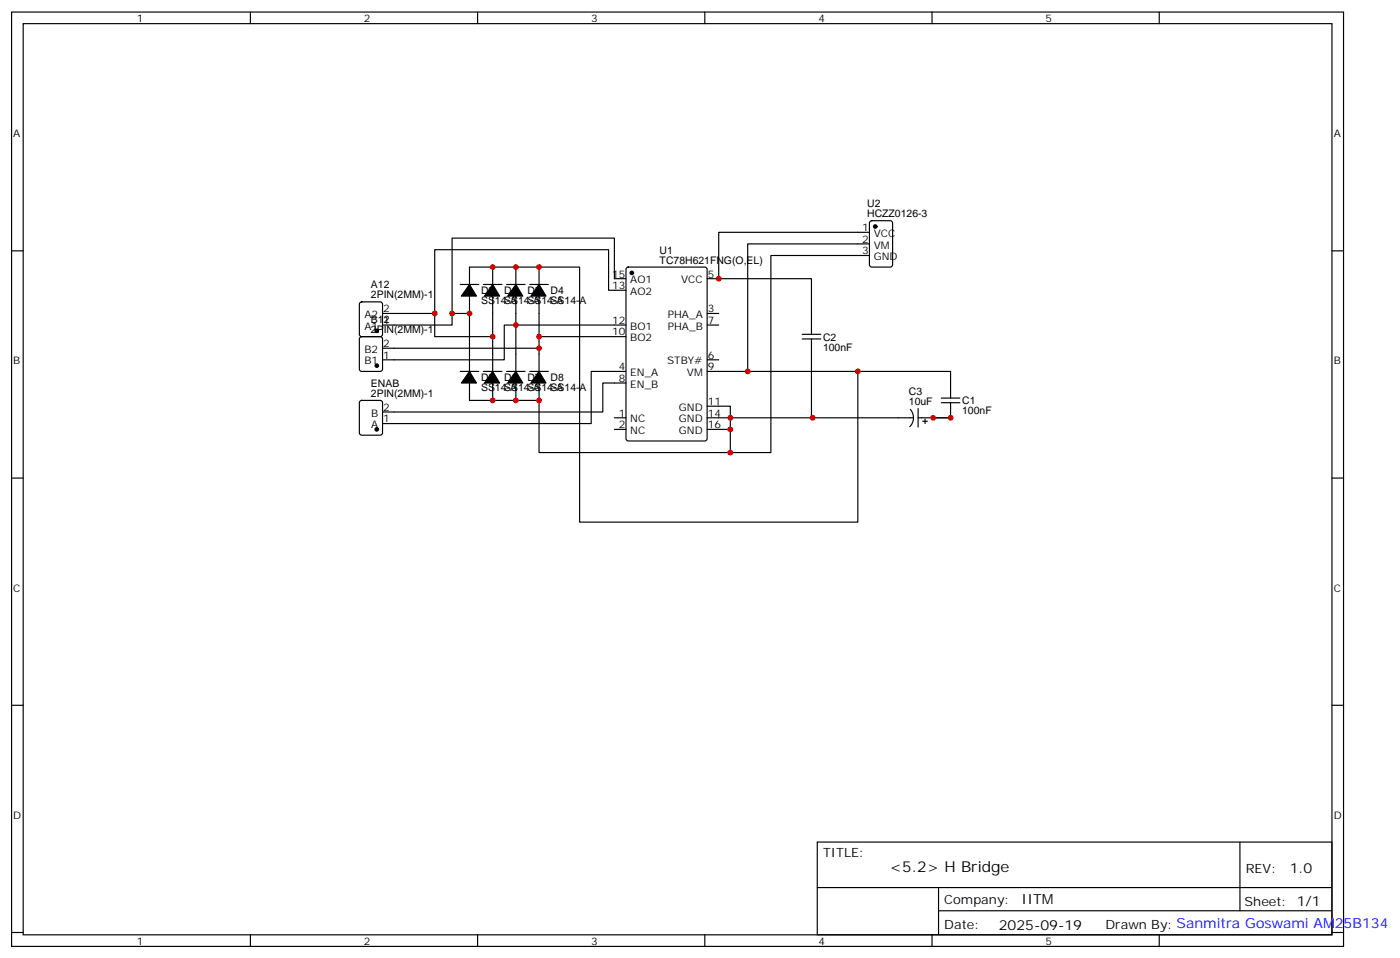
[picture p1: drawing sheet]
<svg xmlns="http://www.w3.org/2000/svg" width="426mm" height="292mm" viewBox="0 0 426 292" stroke-linecap="round" stroke-linejoin="round" font-family="sans-serif">
<g fill="none" stroke="#000" stroke-width=".35">
<path d="M3.5 3.7h405.4v284.3h-405.4zM7.1 7.2h398.2v277.3h-398.2zM76.2 3.7v3.5M145.3 3.7v3.5M214.5 3.7v3.5M283.6 3.7v3.5M352.8 3.7v3.5M3.5 76.3h3.6M264.6 70.7h-45.9v14.1h28.2v16.9M264.6 74.2h-37.1v38.8M264.6 77.8h-30v59.9h-12.4M264.8 67.4l.5-.2h5.6l.7 .4v13l-.4 .6-5.9 .1-.7-.5v-12.9z"/>
<path d="M405.3 76.3h3.6M109.6 92.1l.5-.2h5.6l.7 .4v9.4l-.4 .7h-5.9l-.7-.4v-9.4zM116.4 95.4h15.9M137.6 95.4v3.5h-21.2M140.1 86.6h5.6M142.9 86.6v-5.3h33.5v77.6h84.7v-45.9M142.9 90.1v5.3M147.1 86.6h5.7M149.9 81.3v5.3M149.9 90.1v22.9M154.2 86.6h5.6M157 81.3v5.3"/>
<path d="M157 90.1v22.9M161.2 86.6h5.7M164 81.3v5.3M164 90.1v22.9M190.5 84.8h-3.5v-12.3h-49.4v22.9h5.3v17.6M190.5 88.3h-5.3v-12.3h-52.9v26.4h17.6M190.5 98.9h-37v10.6h-37.1M190.7 81.5l.5-.2h23.3l.6 .4 .1 51.8-.5 .6-23.5 .1-.6-.5-.1-51.7zM215.2 98.9h3.5M215.2 95.4h3.5M215.2 84.8h3.5M109.6 102.7l.5-.3h5.6l.7 .5v9.4l-.4 .7h-5.9l-.7-.4v-9.4z"/>
<path d="M116.4 106h47.6M140.1 113h5.6M142.9 116.6v5.2h21.1v15.9h58.2v-7M147.1 113h5.7M149.9 116.6v5.2M154.2 113h5.6M157 116.6v5.2M161.2 113h5.7M164 116.6v5.2M164 102.4h26.5M190.5 113h-10.6v15.9h-63.5M190.5 116.6h-7.1v8.8h-67"/>
<path d="M215.2 113h74.1v8.1M215.2 109.5h3.5M244.1 103.2h5.7M244.1 101.7h5.7M246.9 103.2v23.9h31.1M109.6 122.1l.5-.3h5.6l.7 .5v9.4l-.4 .7h-5.9l-.7-.4v-9.4zM187 127.1h3.5M187 130.7h3.5M215.2 123.6h7v7.1h-7M215.2 127.1h32.1M277 124.6a3.8 3.8 0 0 1-.1 5.2M279.4 124.3v5.7"/>
<path d="M280.8 128.2h1.4M281.5 127.5v1.4M286.5 122.6h5.6M286.5 121.1h5.6M289.3 122.6v4.5h-9.9M3.5 145.5h3.6M405.3 145.5h3.6M3.5 214.6h3.6M405.3 214.6h3.6M248.7 256.3h156.6v28.2h-156.6zM377.3 256.3v20.9M248.7 270.1h156.5"/>
<path d="M285.6 277.2h119.6M285.6 270.1v14.1M3.5 283.8h3.6M76.2 284.5v3.5M145.3 284.5v3.5M214.5 284.5v3.5M283.6 284.5v3.5M352.8 284.5v3.5M405.3 283.8h3.6"/>
</g>
<g fill="#000" stroke="#000" stroke-width=".35">
<path d="M142.9 86.6l2.1 3.5h-4.6zM149.9 86.6l2.1 3.5h-4.5zM157 86.6l2.1 3.5h-4.6zM164 86.6l2.2 3.5h-4.6zM142.9 113l2.1 3.6h-4.6zM149.9 113l2.1 3.6h-4.5zM157 113l2.1 3.6h-4.6zM164 113l2.2 3.6h-4.6z"/>
<circle cx="266.3" cy="68.9" r=".53"/>
<circle cx="192.3" cy="83" r=".53"/>
<circle cx="114.7" cy="100.7" r=".53"/>
<circle cx="114.7" cy="111.3" r=".53"/>
<circle cx="114.7" cy="130.7" r=".53"/>
</g>
<g fill="#c00">
<circle cx="289.3" cy="127.1" r=".88"/>
<circle cx="284" cy="127.1" r=".88"/>
<circle cx="247.3" cy="127.1" r=".88"/>
<circle cx="164" cy="102.4" r=".88"/>
<circle cx="157" cy="98.9" r=".88"/>
<circle cx="149.9" cy="121.8" r=".88"/>
<circle cx="157" cy="121.8" r=".88"/>
<circle cx="164" cy="121.8" r=".88"/>
<circle cx="149.9" cy="102.4" r=".88"/>
<circle cx="142.9" cy="95.4" r=".88"/>
<circle cx="261.1" cy="113" r=".88"/>
<circle cx="149.9" cy="81.3" r=".88"/>
<circle cx="157" cy="81.3" r=".88"/>
<circle cx="164" cy="81.3" r=".88"/>
<circle cx="132.3" cy="95.4" r=".88"/>
<circle cx="137.6" cy="95.4" r=".88"/>
<circle cx="164" cy="106" r=".88"/>
<circle cx="218.7" cy="84.8" r=".88"/>
<circle cx="227.5" cy="113" r=".88"/>
<circle cx="222.3" cy="137.7" r=".88"/>
<circle cx="222.3" cy="130.7" r=".88"/>
<circle cx="222.3" cy="127.1" r=".88"/>
</g>
<text font-size="4.6" x="270.8" y="265.3">&lt;5.2&gt; H Bridge</text>
<g font-size="4.2">
<text x="392.5" y="265.5">1.0</text>
<text x="310.9" y="275.1">IITM</text>
<text x="304" y="282.9">2025-09-19</text>
</g>
<g font-size="3.9">
<text x="250.5" y="260.8">TITLE:</text>
<text x="379.1" y="265.5">REV:</text>
<text x="287.4" y="275">Company:</text>
<text x="378.7" y="275.7">Sheet: 1/1</text>
<text x="287.4" y="282.7">Date:</text>
<text x="336.4" y="282.8">Drawn By: Sanmitra Goswami AM25B134</text>
</g>
<g font-size="3.2">
<text x="41.6" y="6.7">1</text>
<text x="110.8" y="6.7">2</text>
<text x="179.9" y="6.7">3</text>
<text x="249.1" y="6.7">4</text>
<text x="318.2" y="6.7">5</text>
<text x="4.1" y="41.8">A</text>
<text x="405.9" y="41.8">A</text>
<text x="263.9" y="63">U2</text>
<text x="262.4" y="70.3">1</text>
<text x="263.9" y="66.1">HCZZ0126-3</text>
<text x="200.7" y="77.1">U1</text>
<text x="262.4" y="73.9">2</text>
<text x="262.4" y="77.4">3</text>
<text x="265.9" y="72.1">VCC</text>
<text x="265.9" y="75.6">VM</text>
<text x="200.7" y="80.2">TC78H621FNG(O,EL)</text>
<text x="265.9" y="79.2">GND</text>
<text x="112.9" y="87.7">A12</text>
<text x="146.4" y="89.5">D2</text>
<text x="153.5" y="89.5">D1</text>
<text x="160.5" y="89.5">D3</text>
<text x="167.6" y="89.5">D4</text>
<text x="186.3" y="84.5">15</text>
<text x="186.3" y="88">13</text>
<text x="191.8" y="86.2">AO1</text>
<text x="191.8" y="89.7">AO2</text>
<text x="207.3" y="86.2">VCC</text>
<text x="215.4" y="84.5">5</text>
<text x="112.9" y="90.8">2PIN(2MM)-1</text>
<text x="116.6" y="95">2</text>
<text x="146.4" y="92.6">SS14-A</text>
<text x="153.5" y="92.6">SS14-A</text>
<text x="160.5" y="92.6">SS14-A</text>
<text x="167.6" y="92.6">SS14-A</text>
<text x="215.4" y="95">3</text>
<text x="110.9" y="100.3">A1</text>
<text x="110.9" y="96.8">A2</text>
<text x="112.9" y="101.4">2PIN(2MM)-1</text>
<text x="112.9" y="98.3">B12</text>
<text x="116.6" y="98.6">1</text>
<text x="186.3" y="98.6">12</text>
<text x="191.8" y="100.3">BO1</text>
<text x="203.2" y="100.3">PHA_B</text>
<text x="203.2" y="96.8">PHA_A</text>
<text x="215.4" y="98.6">7</text>
<text x="110.9" y="107.4">B2</text>
<text x="116.6" y="105.6">2</text>
<text x="186.3" y="102.1">10</text>
<text x="191.8" y="103.9">BO2</text>
<text x="250.5" y="106.7">100nF</text>
<text x="250.5" y="103.7">C2</text>
<text x="4.1" y="110.9">B</text>
<text x="110.9" y="110.9">B1</text>
<text x="116.6" y="109.1">1</text>
<text x="188.3" y="112.7">4</text>
<text x="203" y="110.9">STBY#</text>
<text x="215.4" y="112.7">9</text>
<text x="215.4" y="109.1">6</text>
<text x="405.9" y="110.9">B</text>
<text x="112.9" y="117.7">ENAB</text>
<text x="146.4" y="119.1">SS14-A</text>
<text x="146.4" y="115.9">D5</text>
<text x="153.5" y="119.1">SS14-A</text>
<text x="153.5" y="115.9">D6</text>
<text x="160.5" y="119.1">SS14-A</text>
<text x="160.5" y="115.9">D7</text>
<text x="167.6" y="119.1">SS14-A</text>
<text x="167.6" y="115.9">D8</text>
<text x="188.3" y="116.2">8</text>
<text x="191.8" y="114.4">EN_A</text>
<text x="191.8" y="118">EN_B</text>
<text x="209" y="114.4">VM</text>
<text x="112.9" y="120.8">2PIN(2MM)-1</text>
<text x="116.6" y="125">2</text>
<text x="206.6" y="125">GND</text>
<text x="215.4" y="123.3">11</text>
<text x="276.6" y="123.3">10uF</text>
<text x="276.6" y="120.2">C3</text>
<text x="292.8" y="123.1">C1</text>
<text x="112.9" y="126.8">B</text>
<text x="112.9" y="130.3">A</text>
<text x="116.6" y="128.6">1</text>
<text x="188.3" y="126.8">1</text>
<text x="188.3" y="130.3">2</text>
<text x="191.8" y="128.6">NC</text>
<text x="206.6" y="128.6">GND</text>
<text x="215.4" y="130.3">16</text>
<text x="215.4" y="126.8">14</text>
<text x="292.8" y="126.1">100nF</text>
<text x="191.8" y="132.1">NC</text>
<text x="206.6" y="132.1">GND</text>
<text x="4.1" y="180.1">C</text>
<text x="405.9" y="180.1">C</text>
<text x="4.1" y="249.2">D</text>
<text x="405.9" y="249.2">D</text>
<text x="41.6" y="287.5">1</text>
<text x="110.8" y="287.5">2</text>
<text x="179.9" y="287.5">3</text>
<text x="249.1" y="287.5">4</text>
<text x="318.2" y="287.5">5</text>
</g>
</svg>
